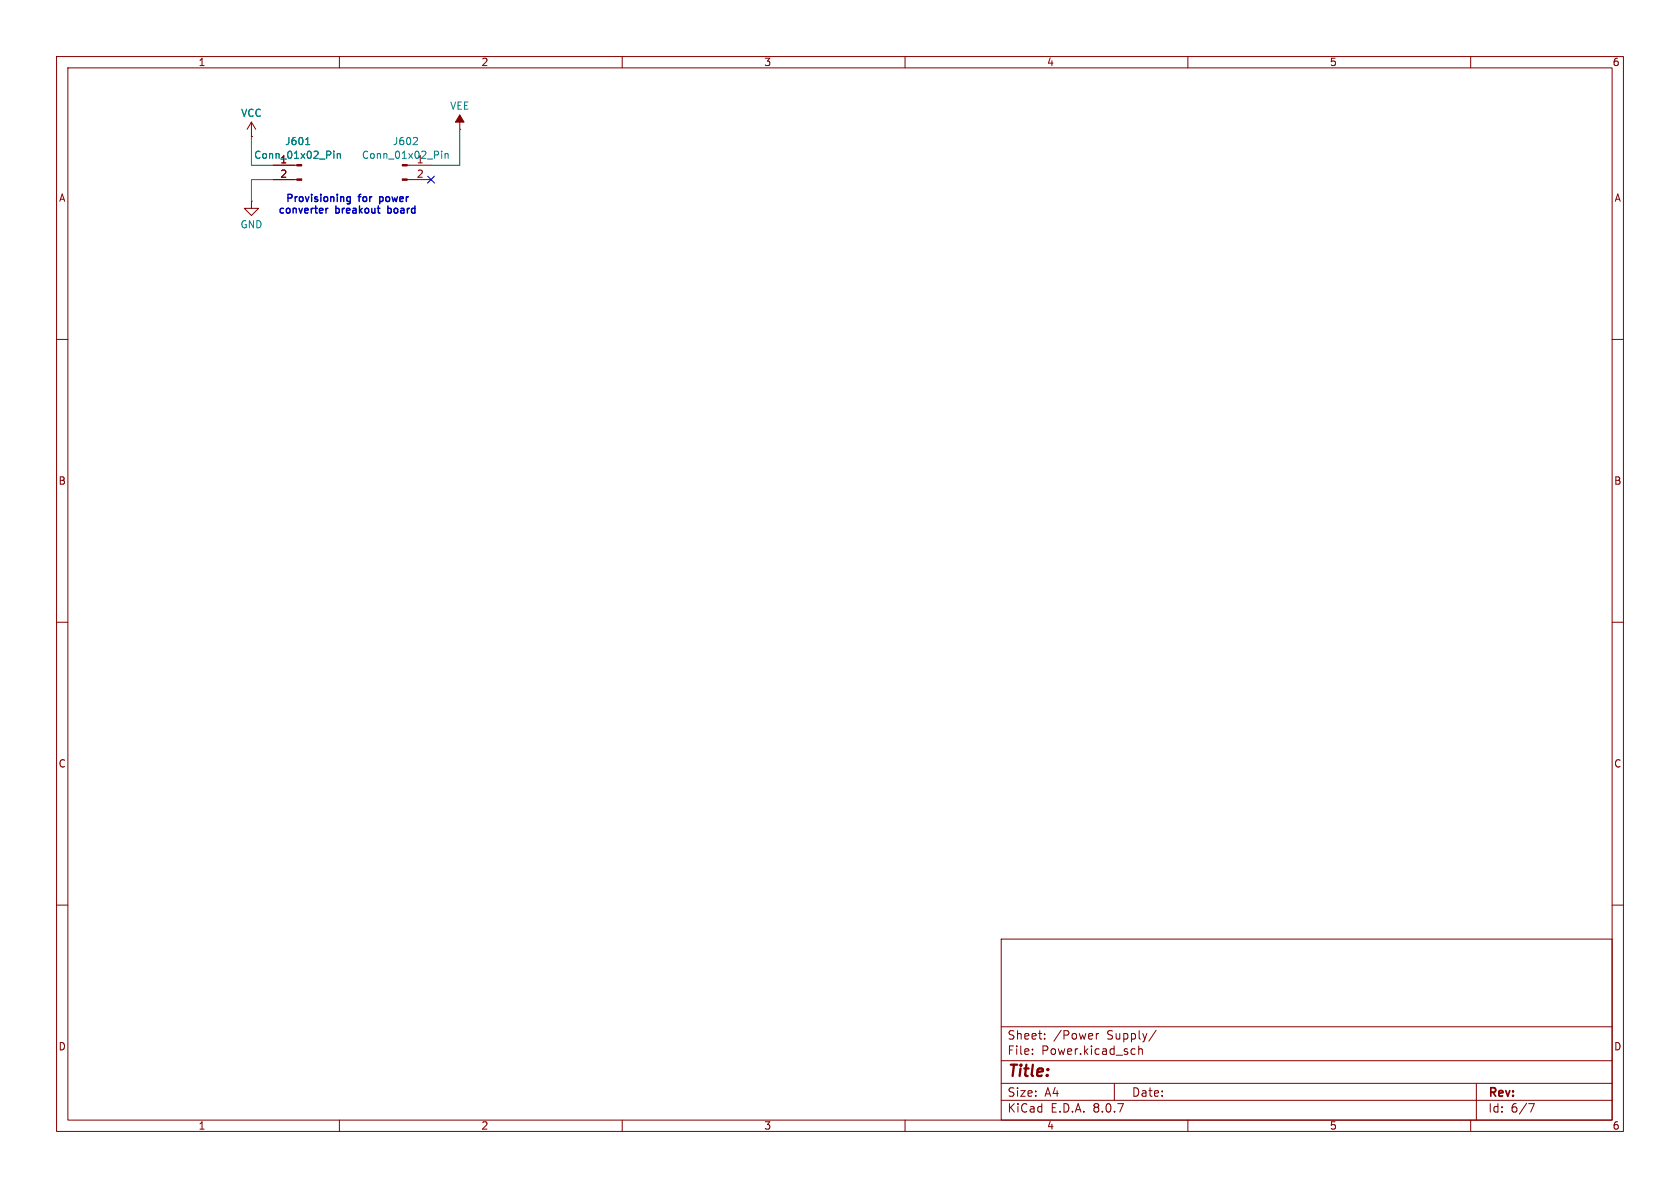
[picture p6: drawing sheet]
<svg xmlns="http://www.w3.org/2000/svg" width="297mm" height="210mm" viewBox="0 0 297 210" stroke-linecap="round" stroke-linejoin="round" font-family="sans-serif">
<g fill="none" stroke="#840000" stroke-width=".18">
<path d="M10 10h277v190h-277zM12 12h273v186h-273zM60 10v2M110 10v2M160 10v2M210 10v2M260 10v2M44.4 24.1h.1M44.4 35.6v1.2h1.3l-1.3 1.3-1.2-1.3h1.2M44.4 35.6h.1M44.4 21.6l-.7 1.3M44.4 21.6v2.5"/>
<path d="M44.4 21.6l.8 1.3M48.3 31.8h4.2M48.3 29.2h4.2M72 31.8h4.2M72 29.2h4.2M81.3 22.9h.1M81.3 20.3v2.6M10 60h2M285 60h2M10 110h2M285 110h2M10 160h2"/>
<path d="M177 166h108v32h-108zM285 160h2M60 198v2M110 198v2M160 198v2M177 194.5h108M177 191.5h108M177 187.5h108M177 181.5h108M182.5 186.3v.1M182.5 185.5v.1M184.7 183.6v.1"/>
<path d="M184.7 182.8v.1M193.8 182.7v1M194.2 182.7l-.2 .1-.2 .2M197 191.5v3M200.2 185.4l.5 .1M200.7 186.3l-.5 .1M201.3 185.5l.2-.1 .4 .1 .1 .9M201.3 184.9v1.5M204.4 182.1l-1.3 2M210 198v2M260 198v2M261 191.5v6.5"/>
<path d="M270.2 195.1h1l-.6 1.5"/>
</g>
<g fill="#840000" stroke="#840000" stroke-width=".18">
<path d="M52.5 31.6h.8v.3h-.8z"/>
<path d="M52.5 29.1h.8v.2h-.8z"/>
<path d="M81.3 20.3l.7 1.3h-1.5z"/>
<path d="M71.1 31.6h.9v.3h-.9z"/>
<path d="M71.1 29.1h.9v.2h-.9z"/>
</g>
<path d="M54 25.6h.8M59 26.7v.1M59 27.1v.9M59.6 27.1v.9M59.6 27.3l.2-.2 .3 .1 .1 .8M73.7 24.4l.1 .1v.3l-.8 .8h.8M78.1 26.7v.1M78.1 27.1v.9M78.7 27.3l.2-.2 .3 .1v.8M78.7 27.1v.9" fill="none" stroke="#008484" stroke-width=".18"/>
<path d="M61.6 34.8h.3M61.9 34.8v1l-.1 .2h-.3M61.9 35.6h-.3" fill="none" stroke="#0000c2" stroke-width=".25"/>
<path d="M44.4 24.1v5.1h3.9M48.3 31.8h-3.9v3.8M81.3 22.9v6.3h-5.1" fill="none" stroke="#008400" stroke-width=".18"/>
<path d="M75.6 31.1l1.2 1.3M76.8 31.1l-1.2 1.3" fill="none" stroke="#000084" stroke-width=".18"/>
<text font-size="2.8" fill="#840000" x="178" y="190.9">Title:</text>
<g font-size="2.1" fill="#840000">
<text x="178" y="184">Sheet:</text>
<text x="186.2" y="184">/Power</text>
<text x="195.7" y="184">Supply/</text>
<text x="178" y="186.7">File:</text>
<text x="184.1" y="186.7">Power.kicad_sch</text>
<text x="178" y="196.9">KiCad</text>
<text x="178" y="194.1">Size:</text>
<text x="184.7" y="194.1">A4</text>
<text x="185.7" y="196.9">E.D.A.</text>
<text x="193.3" y="196.9">8.0.7</text>
<text x="200" y="194.1">Date:</text>
<text x="263" y="194.3">Rev:</text>
<text x="263" y="196.9">Id:</text>
<text x="267.1" y="196.9">6/7</text>
</g>
<g font-size="1.8" fill="#840000">
<text x="35" y="11.9">1</text>
<text x="85" y="11.9">2</text>
<text x="135" y="11.9">3</text>
<text x="185" y="11.9">4</text>
<text x="235" y="11.9">5</text>
<text x="285" y="11.9">6</text>
<text x="49.5" y="29">1</text>
<text x="10.3" y="35.9">A</text>
<text x="49.5" y="31.5">2</text>
<text x="73.6" y="31.5">2</text>
<text x="285.3" y="35.9">A</text>
<text x="10.3" y="85.9">B</text>
<text x="285.3" y="85.9">B</text>
<text x="10.3" y="135.9">C</text>
<text x="285.3" y="135.9">C</text>
<text x="10.3" y="185.9">D</text>
<text x="285.3" y="185.9">D</text>
<text x="35" y="199.9">1</text>
<text x="85" y="199.9">2</text>
<text x="135" y="199.9">3</text>
<text x="185" y="199.9">4</text>
<text x="235" y="199.9">5</text>
<text x="285" y="199.9">6</text>
</g>
<g font-size="1.8" fill="#008484">
<text x="42.5" y="20.9">VCC</text>
<text x="79.5" y="19.6">VEE</text>
<text x="44.8" y="28.3">Conn_01x02_Pin</text>
<text x="50.3" y="25.9">J601</text>
<text x="63.9" y="28.3">Conn_01x02_Pin</text>
<text x="69.4" y="25.9">J602</text>
<text x="73.6" y="29">1</text>
<text x="42.4" y="40.6">GND</text>
</g>
<g font-size="1.8" fill="#0000c2">
<text x="49" y="38.1">converter</text>
<text x="50.4" y="36.1">Provisioning</text>
<text x="59.3" y="38.1">breakout</text>
<text x="63.4" y="36.1">for</text>
<text x="67.6" y="36.1">power</text>
<text x="69" y="38.1">board</text>
</g>
</svg>
